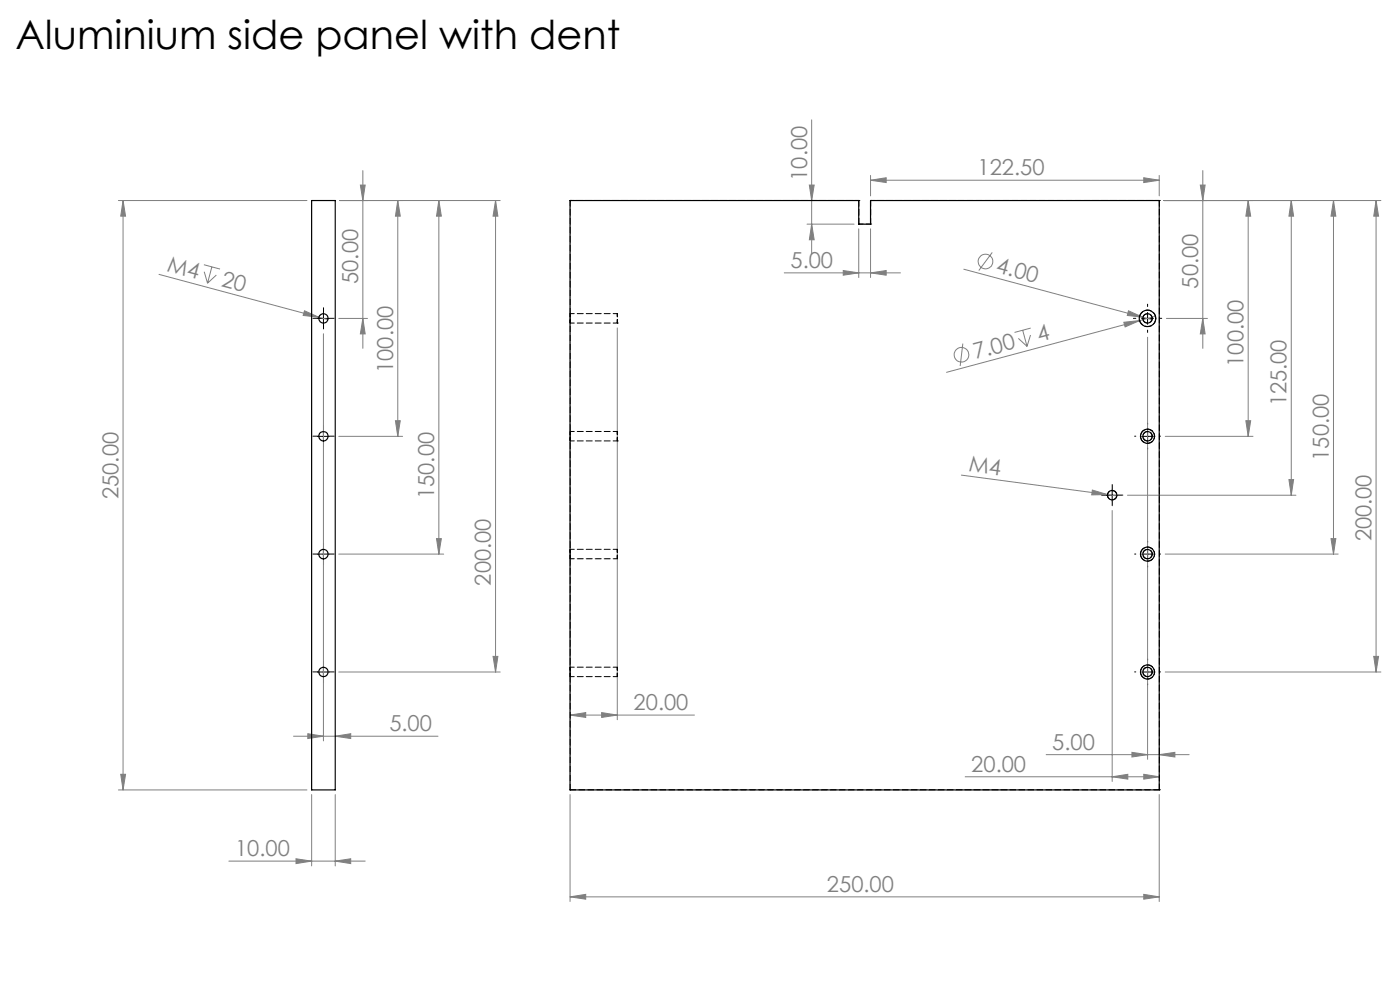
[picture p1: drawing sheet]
<svg xmlns="http://www.w3.org/2000/svg" width="297mm" height="210mm" viewBox="0 0 297 210" stroke-linecap="round" stroke-linejoin="round" font-family="sans-serif">
<g fill="none" stroke="#808080" stroke-width=".21">
<path d="M76.4 39.3h1.1l-.5 3.2zM77 36.2v37.7M171.7 39.3h1l-.5 3.2zM172.2 25.4v28.5M184.7 38.2l3.3-.5v1zM184.7 37.2v4.3M184.7 38.2h61.2M242.6 37.7l3.3 .5-3.3 .5zM245.9 37.2v4.3M254.6 39.3h1.1l-.5 3.2zM255.2 36.2v37.7M25.1 42.5h40"/>
<path d="M26.1 42.5l.5 3.4h-1zM26.1 42.5v125.1M33.7 58.2l34 9.1M43.3 56.2l3.4 .9M43.3 57.6l.7 2.5M44.9 56.6l-.9 3.5M45.9 58.3l-1.9 1.8M72.1 42.5h34M84.4 42.5l.5 3.4h-1zM84.4 42.5v50.1M93.1 42.5l.5 3.4h-1zM93.1 42.5v75"/>
<path d="M105.1 42.5l.5 3.4h-1zM105.1 42.5v100M166.4 57.9h24.6M171.2 47.5h10M172.2 47.5l.5 3.4h-1zM178.9 57.4l3.3 .5-3.3 .5zM182.2 48.5v10.4M184.7 57.9l3.3-.5v1zM184.7 48.5v10.4M204.5 57.1l38 10.2M210.5 53.5l-2.9 3.9M246.9 42.5h46"/>
<path d="M264.8 42.5l.5 3.4h-1zM264.8 42.5v50.1M273.9 42.5l.5 3.4h-1zM273.9 42.5v62.5M282.9 42.5l.5 3.4h-1zM282.9 42.5v75M291.9 42.5l.6 3.4h-1.1zM291.9 42.5v100M64.6 65.9l3.1 1.4-3.4-.4zM67.7 67.3l1.9 .5M68.6 70.8v86.4M71.9 67.5h6.1"/>
<path d="M77 67.5l.5 3.3h-1.1zM131 69.6v83.1M204.3 72.9l-.6 4.7M216 71.8l1.9 1.7M217 70.1l.9 3.4M218.6 71.1l-.7 2.4M218.7 69.6l-3.5 .9M238.4 68.4l3.4-.4-3.1 1.3zM239.4 65.9l3.1 1.4-3.4-.4zM241.8 68l-41 11M242.5 67.3l1.9 .5M243.5 71.5v89.6"/>
<path d="M245.1 67.1l-3.3 .9M247.4 67.5h8.8M255.2 67.5l.5 3.3h-1.1zM71.9 92.6h13.5M83.9 89.2h1l-.5 3.4zM247.2 92.6h18.6M264.3 89.2h1l-.5 3.4zM71.9 117.5h22.2M92.6 114.3h1l-.5 3.2zM203.9 100.8l31 4.1M231.7 104l3.2 .9-3.3 .1zM234.9 104.9l2 .3"/>
<path d="M235.9 108.3v57.5M239.2 105h35.7M247.2 117.5h36.7M273.4 101.7h1l-.5 3.3zM282.4 114.3h1l-.5 3.2zM104.6 139.2h1l-.5 3.3zM291.4 139.2h1.1l-.6 3.3zM62.3 156.2h30.6M65.3 155.6l3.3 .6-3.3 .5zM71.1 156.2l3.3-.6v1.1zM71.9 142.5h34.2M120.9 151.7l3.3-.5v1z"/>
<path d="M120.9 151.7h26.4M127.6 151.2l3.4 .5-3.4 .5zM240.1 159.6l3.4 .5-3.4 .5zM247.2 142.5h45.7M25.1 167.6h40M25.6 164.2h1l-.5 3.4zM66.1 168.5v15.2M71.1 168.5v15.2M120.9 168.5v22.7M204.8 164.8h41.1M221.9 160.1h30.4M235.9 164.8l3.4-.6v1.1z"/>
<path d="M242.6 164.2l3.3 .6-3.3 .5zM245.9 160.1l3.3-.5v1zM245.9 168.5v22.7M48.5 182.7h29M62.8 182.2l3.3 .5-3.3 .5zM71.1 182.7l3.3-.5v1zM120.9 190.2l3.3-.5v1zM120.9 190.2h125M242.6 189.7l3.3 .5-3.3 .5z"/>
<circle cx="209.1" cy="55.5" r="1.55"/>
<circle cx="204" cy="75.3" r="1.55"/>
</g>
<g fill="none" stroke="#000" stroke-width=".21" stroke-dasharray="15.2 1.3 1.3 1.3">
<path d="M67.4 67.5h-1M68.6 66.3v-1M68.6 68.8v1M69.9 67.5h1M241 67.5h-.5M243.5 65v-.5M243.5 70v.5M246 67.5h.5M67.4 92.5h-1M68.6 91.3v-1M68.6 93.8v1M69.9 92.5h1"/>
<path d="M241 92.5h-.3M243.5 90v-.2M243.5 95v.3M246 92.5h.2M67.4 117.5h-1M68.6 116.3v-1M68.6 118.8v1M69.9 117.5h1M234.7 105h-1M236 103.8v-1M236 106.3v1M237.2 105h1"/>
<path d="M241 117.5h-.3M243.5 115v-.2M246 117.5h.2M243.5 120v.3M67.4 142.5h-1M68.6 141.3v-1M68.6 143.8v1M69.9 142.5h1M241 142.5h-.3M243.5 140v-.2M243.5 145v.3M246 142.5h.2"/>
</g>
<g fill="none" stroke="#000" stroke-width=".21">
<path d="M67.3 67.5h2.5M68.6 66.3v2.5M242.2 67.5h2.5M243.5 66.3v2.5M67.3 92.6h2.5M68.6 91.3v2.5M242.2 92.6h2.5M243.5 91.3v2.5M67.3 117.5h2.5M68.6 116.3v2.5M234.7 105h2.5M235.9 103.8v2.5"/>
<path d="M242.2 117.5h2.5M243.5 116.3v2.5M67.3 142.5h2.5M68.6 141.3v2.5M242.2 142.5h2.5M243.5 141.3v2.5"/>
</g>
<g fill="#808080">
<path d="M231.7 104l3.2 .9-3.3 .1z"/>
<path d="M238.4 68.4l3.4-.4-3.1 1.3z"/>
<path d="M239.4 65.9l-.3 1 3.4 .4zM64.6 65.9l-.3 1 3.4 .4z"/>
<path d="M71.1 182.7l3.3-.5v1zM62.8 182.2l3.3 .5-3.3 .5z"/>
<path d="M120.9 190.2l3.3-.5v1zM242.6 189.7l3.3 .5-3.3 .5zM65.3 155.6l3.3 .6-3.3 .5zM71.1 156.2l3.3-.6v1.1z"/>
<path d="M240.1 159.6l3.4 .5-3.4 .5zM245.9 160.1l3.3-.5v1zM235.9 164.8l3.4-.6v1.1zM242.6 164.2l3.3 .6-3.3 .5zM184.7 38.2l3.3-.5v1zM242.6 37.7l3.3 .5-3.3 .5z"/>
<path d="M127.6 151.2l3.4 .5-3.4 .5zM120.9 151.7l3.3-.5v1z"/>
<path d="M255.2 67.5l.5 3.3h-1.1zM254.6 39.3h1.1l-.5 3.2zM264.3 89.2h1l-.5 3.4zM264.8 42.5l.5 3.4h-1zM282.4 114.3h1l-.5 3.2zM282.9 42.5l.5 3.4h-1zM273.4 101.7h1l-.5 3.3zM273.9 42.5l.5 3.4h-1zM291.4 139.2h1.1l-.6 3.3zM291.9 42.5l.6 3.4h-1.1zM172.2 47.5l.5 3.4h-1zM171.7 39.3h1l-.5 3.2zM77 67.5l.5 3.3h-1.1zM76.4 39.3h1.1l-.5 3.2zM83.9 89.2h1l-.5 3.4zM84.4 42.5l.5 3.4h-1zM92.6 114.3h1l-.5 3.2zM93.1 42.5l.5 3.4h-1zM104.6 139.2h1l-.5 3.3zM105.1 42.5l.5 3.4h-1z"/>
<path d="M26.1 42.5l.5 3.4h-1zM25.6 164.2h1l-.5 3.4z"/>
<path d="M178.9 57.4l3.3 .5-3.3 .5zM184.7 57.9l3.3-.5v1z"/>
</g>
<g fill="none" stroke="#000" stroke-width=".25">
<path d="M66.1 42.5h5v125.1h-5zM120.9 42.5h61.3v5h2.5v-5h61.2v125.1h-125z"/>
<circle cx="68.6" cy="67.5" r="1"/>
<circle cx="243.4" cy="67.5" r="1.74"/>
<circle cx="243.4" cy="67.6" r="1"/>
<circle cx="68.6" cy="92.5" r="1.01"/>
<circle cx="243.4" cy="92.5" r="1.01"/>
<circle cx="243.4" cy="92.5" r="1.5"/>
<circle cx="68.6" cy="117.6" r="1.01"/>
<circle cx="235.9" cy="105" r=".99"/>
<circle cx="243.4" cy="117.6" r="1.01"/>
<circle cx="243.4" cy="117.5" r="1.49"/>
<circle cx="68.6" cy="142.5" r="1"/>
<circle cx="243.4" cy="142.5" r="1.5"/>
<circle cx="243.4" cy="142.6" r="1"/>
</g>
<g fill="none" stroke="#000" stroke-width=".21" stroke-dasharray="1.3 .6">
<path d="M121 42.5h.1M121 42.5v125M182.2 42.5h.1M182.2 47.5h.1M182.2 42.5v5M184.7 47.5v-5M184.7 47.5h.1M184.7 42.5h.1M246 42.5h.1M131 68.5h.1M131 93.5h.1M121 167.5h.1"/>
<path d="M121 167.5h125M246 167.5v-125M246 167.5h.1"/>
</g>
<path d="M182.2 42.5h-61.2M246 42.5h-61.3M131 68.5v-2v2M131 93.5v-2v2M131 118.5v-2v2M131 143.5v-2v2" fill="none" stroke="#000" stroke-width=".21" stroke-dasharray="1.3 .6" stroke-dashoffset=".5"/>
<path d="M121 68.5v-2v2M121 93.5v-2v2M121 118.5v-2v2M121 143.5v-2v2" fill="none" stroke="#000" stroke-width=".21" stroke-dasharray="1.3 .6" stroke-dashoffset=".6"/>
<path d="M245.2 67.5a1.75 1.75 0 0 0-2.5-1.6 1.75 1.75 0 0 0-.4 3 1.75 1.75 0 0 0 2.8-.9l.1-.5" fill="none" stroke="#000" stroke-width=".21" stroke-dasharray="1.3 .6" stroke-dashoffset="-.1"/>
<path d="M245 92.5a1.5 1.5 0 0 0-2.2-1.3 1.5 1.5 0 0 0-.3 2.5 1.5 1.5 0 0 0 2.4-.8l.1-.4M245 117.5a1.5 1.5 0 0 0-2.2-1.3 1.5 1.5 0 0 0-.3 2.5 1.5 1.5 0 0 0 2.4-.8l.1-.4M245 142.5a1.5 1.5 0 0 0-2.2-1.3 1.5 1.5 0 0 0-.3 2.5 1.5 1.5 0 0 0 2.4-.8l.1-.4" fill="none" stroke="#000" stroke-width=".21" stroke-dasharray="1.3 .6" stroke-dashoffset=".7"/>
<g fill="none" stroke="#000" stroke-width=".21" stroke-dasharray="1.3 .6" stroke-dashoffset=".4">
<path d="M121 68.5h10M131 66.5h-10M244.5 67.5a1 1 0 0 0-1.4-.9 1 1 0 0 0-.3 1.6 1 1 0 0 0 1.6-.3l.1-.4M121 93.5h10M131 91.5h-10M244.5 92.5a1 1 0 0 0-1.4-.9 1 1 0 0 0-.3 1.6 1 1 0 0 0 1.6-.3l.1-.4M121 118.5h10M131 116.5h-10M235 105a1 1 0 0 1 1.3-.9 1 1 0 0 1 .3 1.6 1 1 0 0 1-1.6-.3v-.4M244.5 117.5a1 1 0 0 0-1.4-.9 1 1 0 0 0-.3 1.6 1 1 0 0 0 1.6-.3l.1-.4M121 143.5h10M131 141.5h-10"/>
<path d="M244.5 142.5a1 1 0 0 0-1.4-.9 1 1 0 0 0-.3 1.6 1 1 0 0 0 1.6-.3l.1-.4"/>
</g>
<path d="M182.2 47.5h2.5" fill="none" stroke="#000" stroke-width=".21" stroke-dasharray="1.3 .6" stroke-dashoffset=".3"/>
<text font-size="8.5" x="3.3" y="10.3">Aluminium side panel with dent</text>
<g font-size="4.7" fill="#808080">
<text x="171.2" y="38.3" transform="rotate(-90 171.2 38.3)">10.00</text>
<text x="207.4" y="37.2">122.50</text>
<text x="35.3" y="57.5" transform="rotate(15 35.3 57.5)">M4</text>
<text x="167.7" y="56.9">5.00</text>
<text x="211.1" y="57.8" transform="rotate(15 211.1 57.8)">4.00</text>
<text x="46.7" y="60.6" transform="rotate(15 46.7 60.6)">20</text>
<text x="76" y="60.2" transform="rotate(-90 76 60.2)">50.00</text>
<text x="254.2" y="61.2" transform="rotate(-90 254.2 61.2)">50.00</text>
<text x="206.9" y="76.2" transform="rotate(-15 206.9 76.2)">7.00</text>
<text x="220.5" y="72.6" transform="rotate(-15 220.5 72.6)">4</text>
<text x="263.8" y="77.8" transform="rotate(-90 263.8 77.8)">100.00</text>
<text x="83.4" y="79.1" transform="rotate(-90 83.4 79.1)">100.00</text>
<text x="272.9" y="86.2" transform="rotate(-90 272.9 86.2)">125.00</text>
<text x="205.4" y="99.9" transform="rotate(8 205.4 99.9)">M4</text>
<text x="281.9" y="97.7" transform="rotate(-90 281.9 97.7)">150.00</text>
<text x="25.1" y="105.9" transform="rotate(-90 25.1 105.9)">250.00</text>
<text x="92.1" y="105.9" transform="rotate(-90 92.1 105.9)">150.00</text>
<text x="290.9" y="114.9" transform="rotate(-90 290.9 114.9)">200.00</text>
<text x="104.1" y="124.2" transform="rotate(-90 104.1 124.2)">200.00</text>
<text x="82.6" y="155.1">5.00</text>
<text x="134.4" y="150.6">20.00</text>
<text x="223.2" y="159.1">5.00</text>
<text x="206.1" y="163.7">20.00</text>
<text x="49.9" y="181.6">10.00</text>
<text x="175.4" y="189.2">250.00</text>
</g>
</svg>
